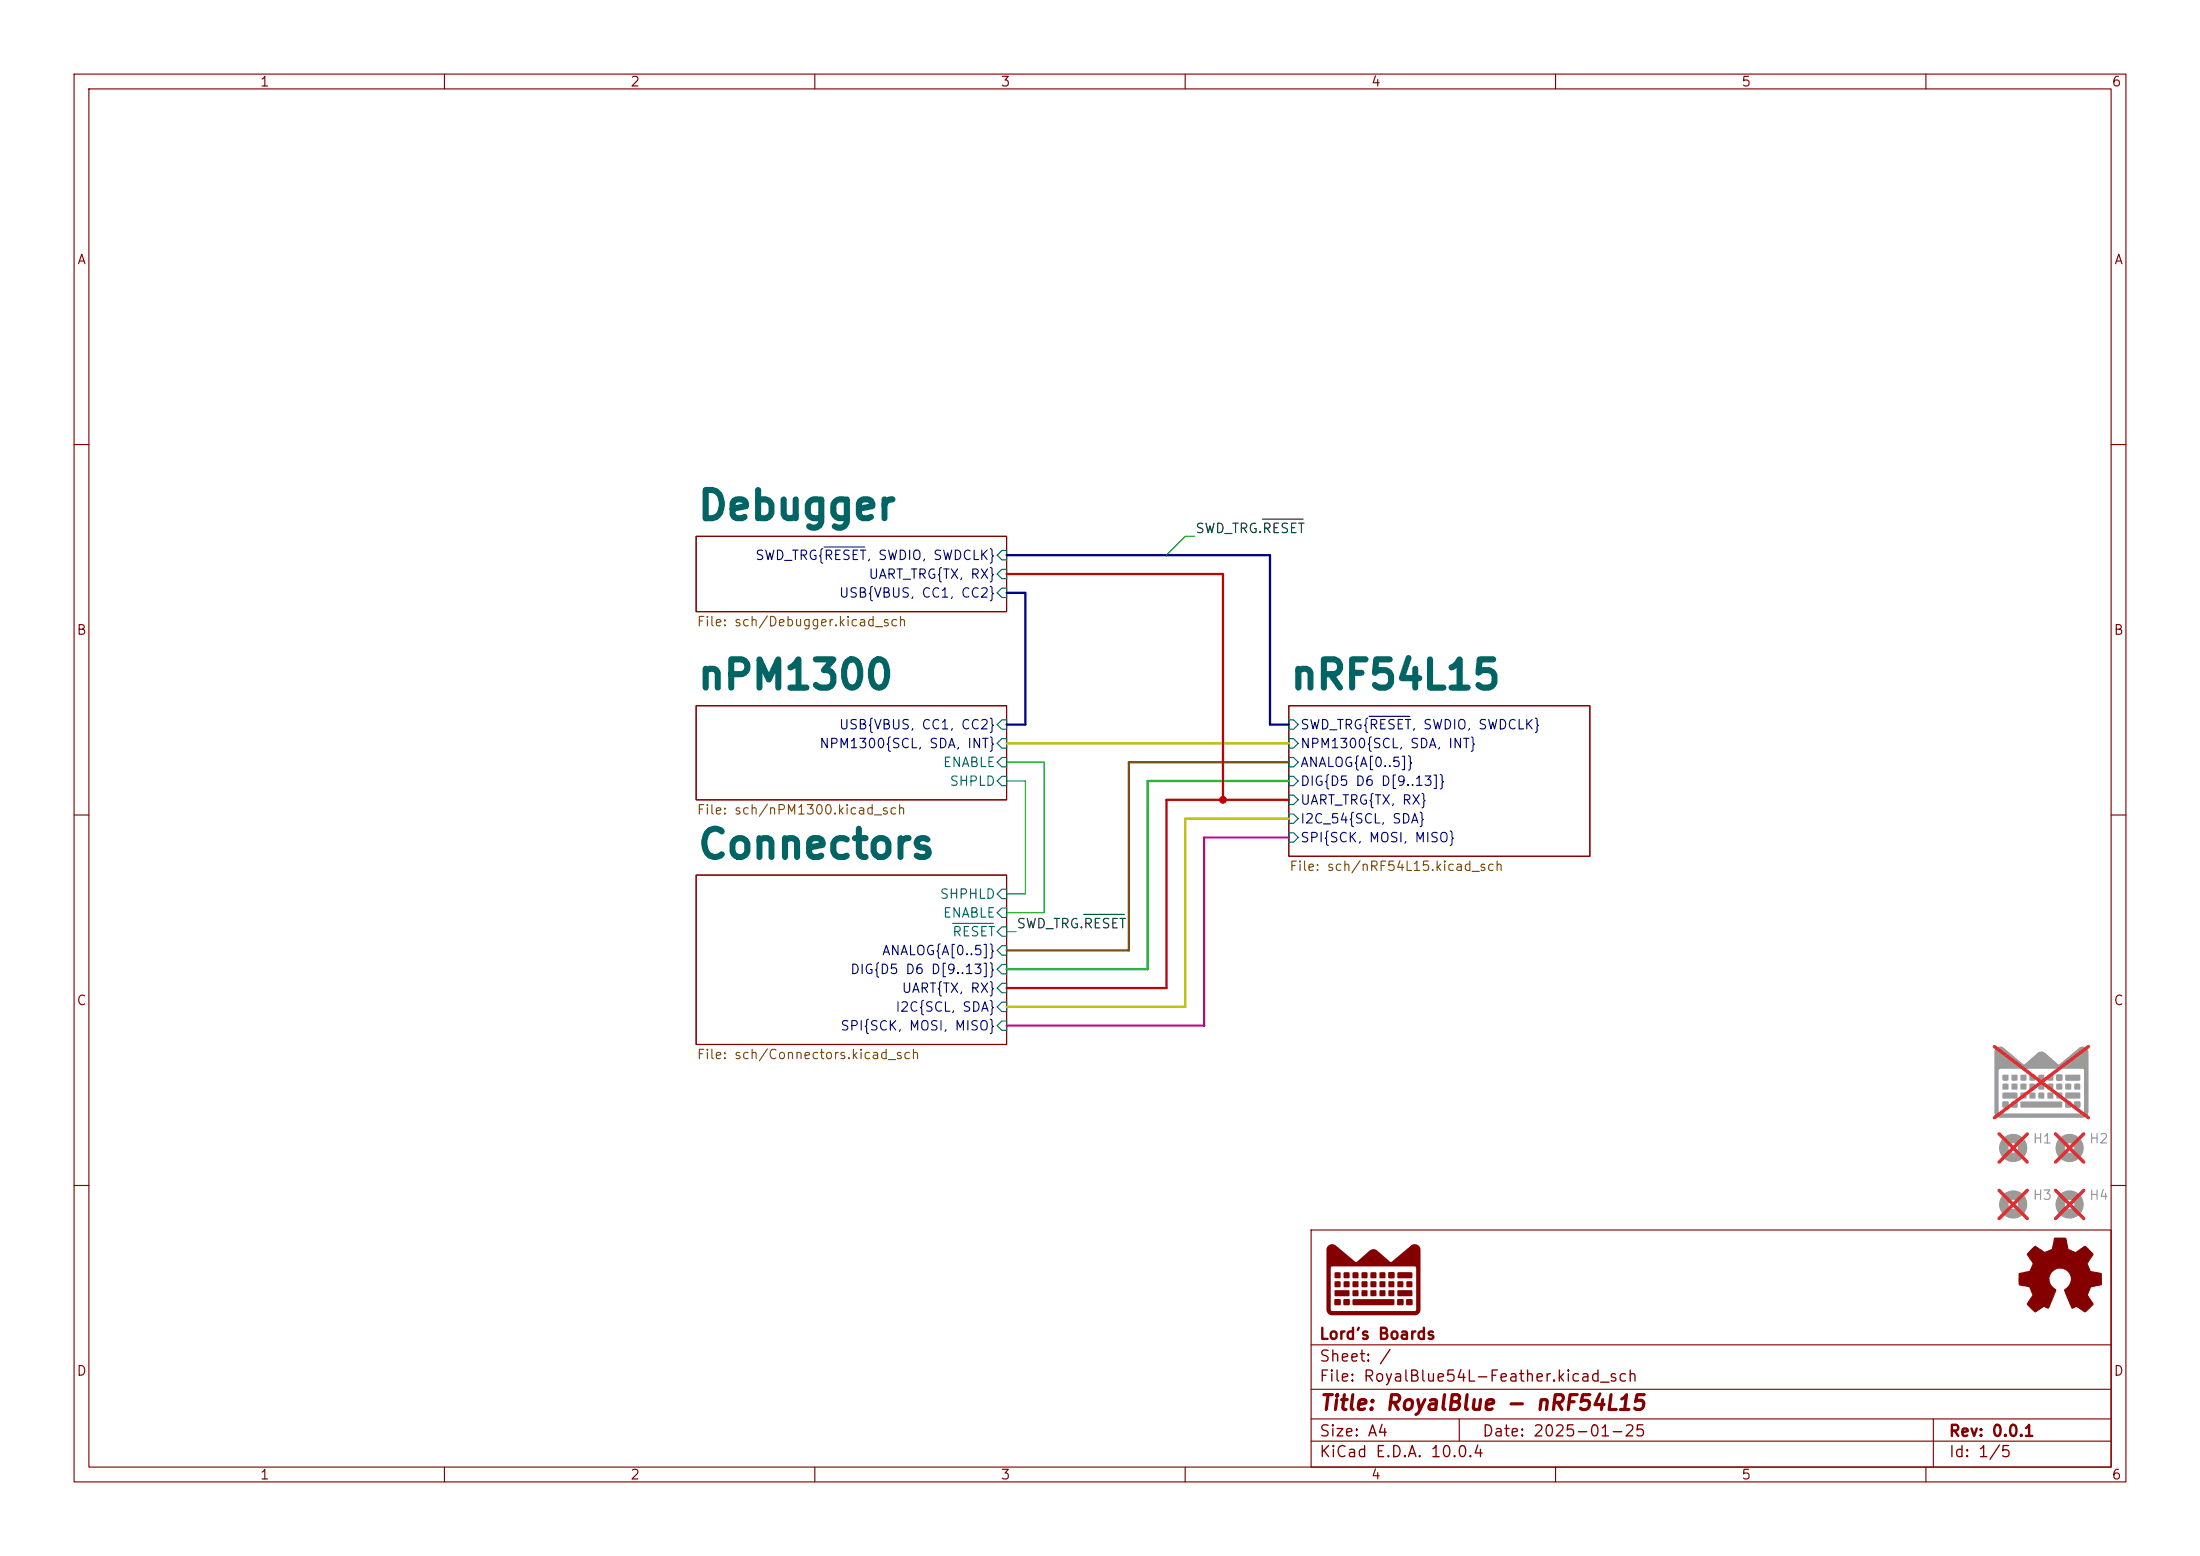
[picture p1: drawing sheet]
<svg xmlns="http://www.w3.org/2000/svg" width="297mm" height="210mm" viewBox="0 0 297 210" stroke-linecap="round" stroke-linejoin="round" font-family="sans-serif">
<g fill="none" stroke="#840000" stroke-width=".15">
<path d="M10 10h277v190h-277zM12 12h273v186h-273zM60 10v2M110 10v2M160 10v2M210 10v2M260 10v2M10 60h2M94 72.4h41.9v10.2h-41.9zM285 60h2M94 95.3h41.9v12.7h-41.9zM174 95.3h40.6v20.3h-40.6z"/>
<path d="M10 110h2M94 118.1h41.9v22.9h-41.9zM285 110h2M10 160h2M177 166h108v32h-108zM285 160h2M60 198v2M110 198v2M160 198v2M177 194.5h108M177 191.5h108M177 187.5h108"/>
<path d="M177 181.5h108M197 191.5v3M210 198v2M260 198v2M261 191.5v6.5"/>
</g>
<g fill="none" stroke="#006464" stroke-width=".15">
<path d="M134.6 77.5l.7-.7h.6v1.3h-.6zM135.3 74.3h.6v1.3h-.6l-.7-.7zM134.6 80l.7-.6h.6v1.2h-.6zM135.3 97.2h.6v1.2h-.6l-.7-.6zM174 99.7h.6l.7 .6-.7 .7h-.6zM174 97.2h.6l.7 .6-.7 .6h-.6zM134.6 105.4l.7-.6h.6v1.2h-.6zM134.6 102.9l.7-.7h.6v1.3h-.6zM134.6 100.3l.7-.6h.6v1.3h-.6zM174 102.2h.6l.7 .7-.7 .6h-.6zM174 109.9h.6l.7 .6-.7 .6h-.6zM174 112.4h.6l.7 .6-.7 .7h-.6z"/>
<path d="M174 107.3h.6l.7 .7-.7 .6h-.6zM174 104.8h.6l.7 .6-.7 .6h-.6zM128.6 124.6h5.5M134.6 123.2l.7-.6h.6v1.2h-.6zM134.6 133.4l.7-.7h.6v1.3h-.6zM134.6 135.9l.7-.6h.6v1.2h-.6zM135.3 120h.6v1.3h-.6l-.7-.6zM135.3 137.8h.6v1.3h-.6l-.7-.7zM135.3 127.6h.6v1.3h-.6l-.7-.6zM135.3 130.2h.6v1.2h-.6l-.7-.6zM135.3 125.1h.6v1.3h-.6l-.7-.7z"/>
</g>
<path d="M111.3 73.8h5.4M184.8 96.7h5.5" fill="none" stroke="#000084" stroke-width=".15"/>
<g fill="#9c9b98">
<path d="M269.5 141.5l.1-.2a.77 .77 0 0 1 .9 .1l2.7 2.2h.2l1.7-1.5 .5-.2 .4 .2 1.9 1.6 2.8-2.3a.78 .78 0 0 1 .8-.1 .78 .78 0 0 1 .4 .7v8.1l-.1 .4-.2 .2-.4 .2h-11.2l-.5-.2-.3-.5v-5.7h.6v5.6l.1 .2h11.3l.2-.2v-5.6l-.3-.2h-11h-.2l-.1 .2h-.6v-2.5z"/>
<path d="M270.4 145.1h.7v.7h-.7z"/>
<path d="M270.4 146.3h.7v.7h-.7z"/>
<path d="M270.4 148.7h.7v.7h-.7z"/>
<path d="M270.4 148.7h.7v.8h-.7z"/>
<path d="M270.4 147.5h1.9l.1 .1v.6l-.2 .1h-1.8l-.1-.2z"/>
<path d="M271.6 145.1h.7v.7h-.7z"/>
<path d="M271.6 146.3h.7v.7h-.7z"/>
<path d="M271.6 148.7h.7v.7h-.7z"/>
<path d="M271.6 148.7h.7v.8h-.7z"/>
<path d="M272.8 145.1h.7v.7h-.7z"/>
<path d="M272.8 146.3h.7v.7h-.7z"/>
<path d="M272.8 147.5h.7v.7h-.7z"/>
<path d="M274 145.1h.7v.7h-.7z"/>
<path d="M274 146.3h.7v.7h-.7z"/>
<path d="M274 147.5h.7v.7h-.7z"/>
<path d="M275.2 145.1h.8v.7h-.8z"/>
<path d="M275.2 146.3h.8v.7h-.8z"/>
<path d="M275.2 147.5h.8v.7h-.8z"/>
<path d="M276.4 145.1h.8v.7h-.8z"/>
<path d="M276.4 146.3h.8v.7h-.8z"/>
<path d="M276.4 147.5h.8v.7h-.8z"/>
<path d="M272.8 148.7h5.5l.1 .1v.6l-.2 .1h-5.3l-.1-.1z"/>
<path d="M277.6 145.1h.8v.7h-.8z"/>
<path d="M277.6 146.3h.8v.7h-.8z"/>
<path d="M277.6 147.5h.8v.7h-.8z"/>
<path d="M278.9 146.3h.7v.7h-.7z"/>
<path d="M278.9 148.7h.7v.7h-.7z"/>
<path d="M278.9 148.7h.7v.8h-.7z"/>
<path d="M278.9 145.1l1.9-.1v.2v.6l-.1 .1-1.8-.1-.1-.1z"/>
<path d="M280.1 146.3h.7v.7h-.7z"/>
<path d="M278.9 147.5h1.9v.1v.6l-.1 .1h-1.8l-.1-.2z"/>
<path d="M280.1 148.7h.7v.7h-.7z"/>
<path d="M280.1 148.7h.7v.8h-.7z"/>
</g>
<path d="M269.2 141.2l12.7 9.7M269.9 153l3.8 3.8M273.7 153l-3.8 3.8M277.5 153l3.8 3.8M281.3 153l-3.8 3.8M281.9 141.2l-12.7 9.7M269.9 160.7l3.8 3.8M273.7 160.7l-3.8 3.8" fill="none" stroke="#e12e31" stroke-width=".46"/>
<path d="M274.2 168.7l.6-.5 1.1 .8h.4l.8-.4 .3-1.5h1.3h.2l.3 1.5 1 .5 1.3-.9 1 1-.7 1.4 .4 1 1.5 .3v1.5l-1.4 .3-.1 .1-.4 1 .8 1.2-.1 .1-1 1-1.2-.8-.6 .3-1-2.5a1.54 1.54 0 0 0 .4-2.6 1.54 1.54 0 0 0-2.5 1 1.97 1.97 0 0 0 .9 1.6l-1 2.5-.6-.3-1.2 .7-1-1 .8-1.2-.5-1.1-1.4-.3v-1.5l1.2-.2a.83 .83 0 0 0 .5-.8l.2-.4-.8-1.2z" fill="#840000" stroke="#840000" stroke-width=".15"/>
<g fill="none" stroke="#9c9b98" stroke-width="1.3">
<circle cx="271.8" cy="154.9" r="1.27"/>
<circle cx="279.4" cy="154.9" r="1.27"/>
<circle cx="271.8" cy="162.6" r="1.27"/>
</g>
<g fill="#840000">
<path d="M179.3 168.2l.2-.2a.77 .77 0 0 1 .8 .1l2.7 2.2h.2l1.8-1.6 .4-.1 .5 .1 1.9 1.6 2.7-2.2a.78 .78 0 0 1 .8-.1 .78 .78 0 0 1 .5 .7v8.1l-.1 .3-.2 .3-.5 .1h-11.2l-.5-.2-.2-.5v-5.6h.6v5.6l.1 .1h11.2l.2-.1v-5.6l-.3-.3h-11l-.2 .1v.2h-.6v-2.6z"/>
<path d="M180.2 171.7h.7v.8h-.7z"/>
<path d="M180.2 173h.7v.7h-.7z"/>
<path d="M180.2 175.4h.7v.7h-.7z"/>
<path d="M180.2 174.2l1.9-.1 .1 .2v.6l-.1 .1-1.8-.1-.1-.1z"/>
<path d="M181.4 171.7h.8v.8h-.8z"/>
<path d="M181.4 173h.8v.7h-.8z"/>
<path d="M181.4 175.4h.8v.7h-.8z"/>
<path d="M182.6 171.7h.8v.8h-.8z"/>
<path d="M182.6 173h.8v.7h-.8z"/>
<path d="M182.6 174.2h.8v.7h-.8z"/>
<path d="M183.8 171.7h.8v.8h-.8z"/>
<path d="M183.8 173h.8v.7h-.8z"/>
<path d="M183.8 174.2h.8v.7h-.8z"/>
<path d="M185 171.7h.8v.8h-.8z"/>
<path d="M185 173h.8v.7h-.8z"/>
<path d="M185 174.2h.8v.7h-.8z"/>
<path d="M186.3 171.7h.7v.8h-.7z"/>
<path d="M186.3 173h.7v.7h-.7z"/>
<path d="M186.3 174.2h.7v.7h-.7z"/>
<path d="M182.6 175.4l5.5-.1 .1 .2v.5l-.1 .2h-5.4l-.1-.2z"/>
<path d="M187.5 171.7h.7v.8h-.7z"/>
<path d="M187.5 173h.7v.7h-.7z"/>
<path d="M187.5 174.2h.7v.7h-.7z"/>
<path d="M188.7 173h.7v.7h-.7z"/>
<path d="M188.7 175.4h.7v.7h-.7z"/>
<path d="M188.7 171.7h1.9l.1 .1v.6l-.2 .1h-1.8l-.1-.1z"/>
<path d="M189.9 173h.7v.7h-.7z"/>
<path d="M188.7 174.2l1.9-.1 .1 .2v.6l-.2 .1-1.8-.1-.1-.1z"/>
<path d="M189.9 175.4h.7v.7h-.7z"/>
</g>
<circle cx="279.4" cy="162.6" r="1.27" fill="none" stroke="#9c9b98" stroke-width="1.3"/>
<path d="M277.5 160.7l3.8 3.8M281.3 160.7l-3.8 3.8" fill="none" stroke="#e12e31" stroke-width=".46"/>
<path d="M170.4 70.1h5.5M146.3 123.4h5.5" fill="none" stroke="#0f0f0f" stroke-width=".15"/>
<path d="M174 105.4h-19.1v25.4h-19" fill="none" stroke="#00c200" stroke-width=".3"/>
<path d="M135.9 77.5h29.2v30.5M174 108h-16.5v25.4h-21.6" fill="none" stroke="#c20000" stroke-width=".3"/>
<path d="M174 102.9h-21.6v25.4h-16.5" fill="none" stroke="#804d00" stroke-width=".3"/>
<path d="M174 113h-11.4v25.4h-26.7" fill="none" stroke="#c200c2" stroke-width=".3"/>
<path d="M135.9 100.3h38.1M174 110.5h-14v25.4h-24.1" fill="none" stroke="#c2c200" stroke-width=".3"/>
<path d="M135.9 80h2.5v17.8h-2.5" fill="none" stroke="#0000c2" stroke-width=".3"/>
<path d="M135.9 74.9h35.5v22.9h2.6" fill="none" stroke="#000084" stroke-width=".3"/>
<path d="M161.3 72.4h-1.3l-2.5 2.5M135.9 102.9h5.1v20.3h-5.1M135.9 105.4h2.5v15.3h-2.5M135.9 125.7h1.3" fill="none" stroke="#009600" stroke-width=".15"/>
<circle cx="165.1" cy="108" r=".46" fill="#c20000" stroke="#c20000" stroke-width=".14"/>
<g font-size="3.8" fill="#006464">
<text x="94" y="71.1">Debugger</text>
<text x="94" y="94">nPM1300</text>
<text x="174" y="94">nRF54L15</text>
<text x="94" y="116.8">Connectors</text>
</g>
<text font-size="2" fill="#840000" x="178" y="190.8">Title: RoyalBlue - nRF54L15</text>
<g font-size="1.5" fill="#840000">
<text x="178" y="184.2">Sheet: /</text>
<text x="178" y="181.2">Lord's Boards</text>
<text x="178" y="186.9">File: RoyalBlue54L-Feather.kicad_sch</text>
<text x="178" y="197.1">KiCad E.D.A. 10.0.4</text>
<text x="178" y="194.3">Size: A4</text>
<text x="200" y="194.3">Date: 2025-01-25</text>
<text x="263" y="194.3">Rev: 0.0.1</text>
<text x="263" y="197.1">Id: 1/5</text>
</g>
<g font-size="1.3" fill="#840000">
<text x="35" y="12">1</text>
<text x="85" y="12">2</text>
<text x="135" y="12">3</text>
<text x="185" y="12">4</text>
<text x="235" y="12">5</text>
<text x="285" y="12">6</text>
<text x="10.3" y="36">A</text>
<text x="285.3" y="36">A</text>
<text x="10.3" y="86">B</text>
<text x="285.3" y="86">B</text>
<text x="10.3" y="136">C</text>
<text x="285.3" y="136">C</text>
<text x="10.3" y="186">D</text>
<text x="285.3" y="186">D</text>
<text x="35" y="200">1</text>
<text x="85" y="200">2</text>
<text x="135" y="200">3</text>
<text x="185" y="200">4</text>
<text x="235" y="200">5</text>
<text x="285" y="200">6</text>
</g>
<g font-size="1.3" fill="#000084">
<text x="101.9" y="75.9">SWD_TRG{RESET, SWDIO, SWDCLK}</text>
<text x="113.2" y="81">USB{VBUS, CC1, CC2}</text>
<text x="117.2" y="78.4">UART_TRG{TX, RX}</text>
<text x="110.5" y="101.3">NPM1300{SCL, SDA, INT}</text>
<text x="113.2" y="98.8">USB{VBUS, CC1, CC2}</text>
<text x="175.5" y="101.3">NPM1300{SCL, SDA, INT}</text>
<text x="175.5" y="98.8">SWD_TRG{RESET, SWDIO, SWDCLK}</text>
<text x="175.5" y="103.8">ANALOG{A[0..5]}</text>
<text x="175.5" y="106.4">DIG{D5 D6 D[9..13]}</text>
<text x="175.5" y="111.5">I2C_54{SCL, SDA}</text>
<text x="175.5" y="108.9">UART_TRG{TX, RX}</text>
<text x="175.5" y="114">SPI{SCK, MOSI, MISO}</text>
<text x="114.7" y="131.8">DIG{D5 D6 D[9..13]}</text>
<text x="119" y="129.2">ANALOG{A[0..5]}</text>
<text x="120.8" y="136.9">I2C{SCL, SDA}</text>
<text x="121.6" y="134.3">UART{TX, RX}</text>
<text x="113.4" y="139.4">SPI{SCK, MOSI, MISO}</text>
</g>
<g font-size="1.3" fill="#0f0f0f">
<text x="161.3" y="72.3">SWD_TRG.RESET</text>
<text x="137.2" y="125.6">SWD_TRG.RESET</text>
</g>
<g font-size="1.3" fill="#725600">
<text x="94" y="84.8">File: sch/Debugger.kicad_sch</text>
<text x="94" y="110.2">File: sch/nPM1300.kicad_sch</text>
<text x="174" y="117.9">File: sch/nRF54L15.kicad_sch</text>
<text x="94" y="143.3">File: sch/Connectors.kicad_sch</text>
</g>
<g font-size="1.3" fill="#006464">
<text x="127.2" y="103.8">ENABLE</text>
<text x="128.1" y="106.4">SHPLD</text>
<text x="126.8" y="121.6">SHPHLD</text>
<text x="127.2" y="124.2">ENABLE</text>
<text x="128.5" y="126.7">RESET</text>
</g>
<g font-size="1.3" fill="#939391">
<text x="274.3" y="154.6">H1</text>
<text x="281.9" y="154.6">H2</text>
<text x="274.3" y="162.3">H3</text>
<text x="281.9" y="162.3">H4</text>
</g>
</svg>
